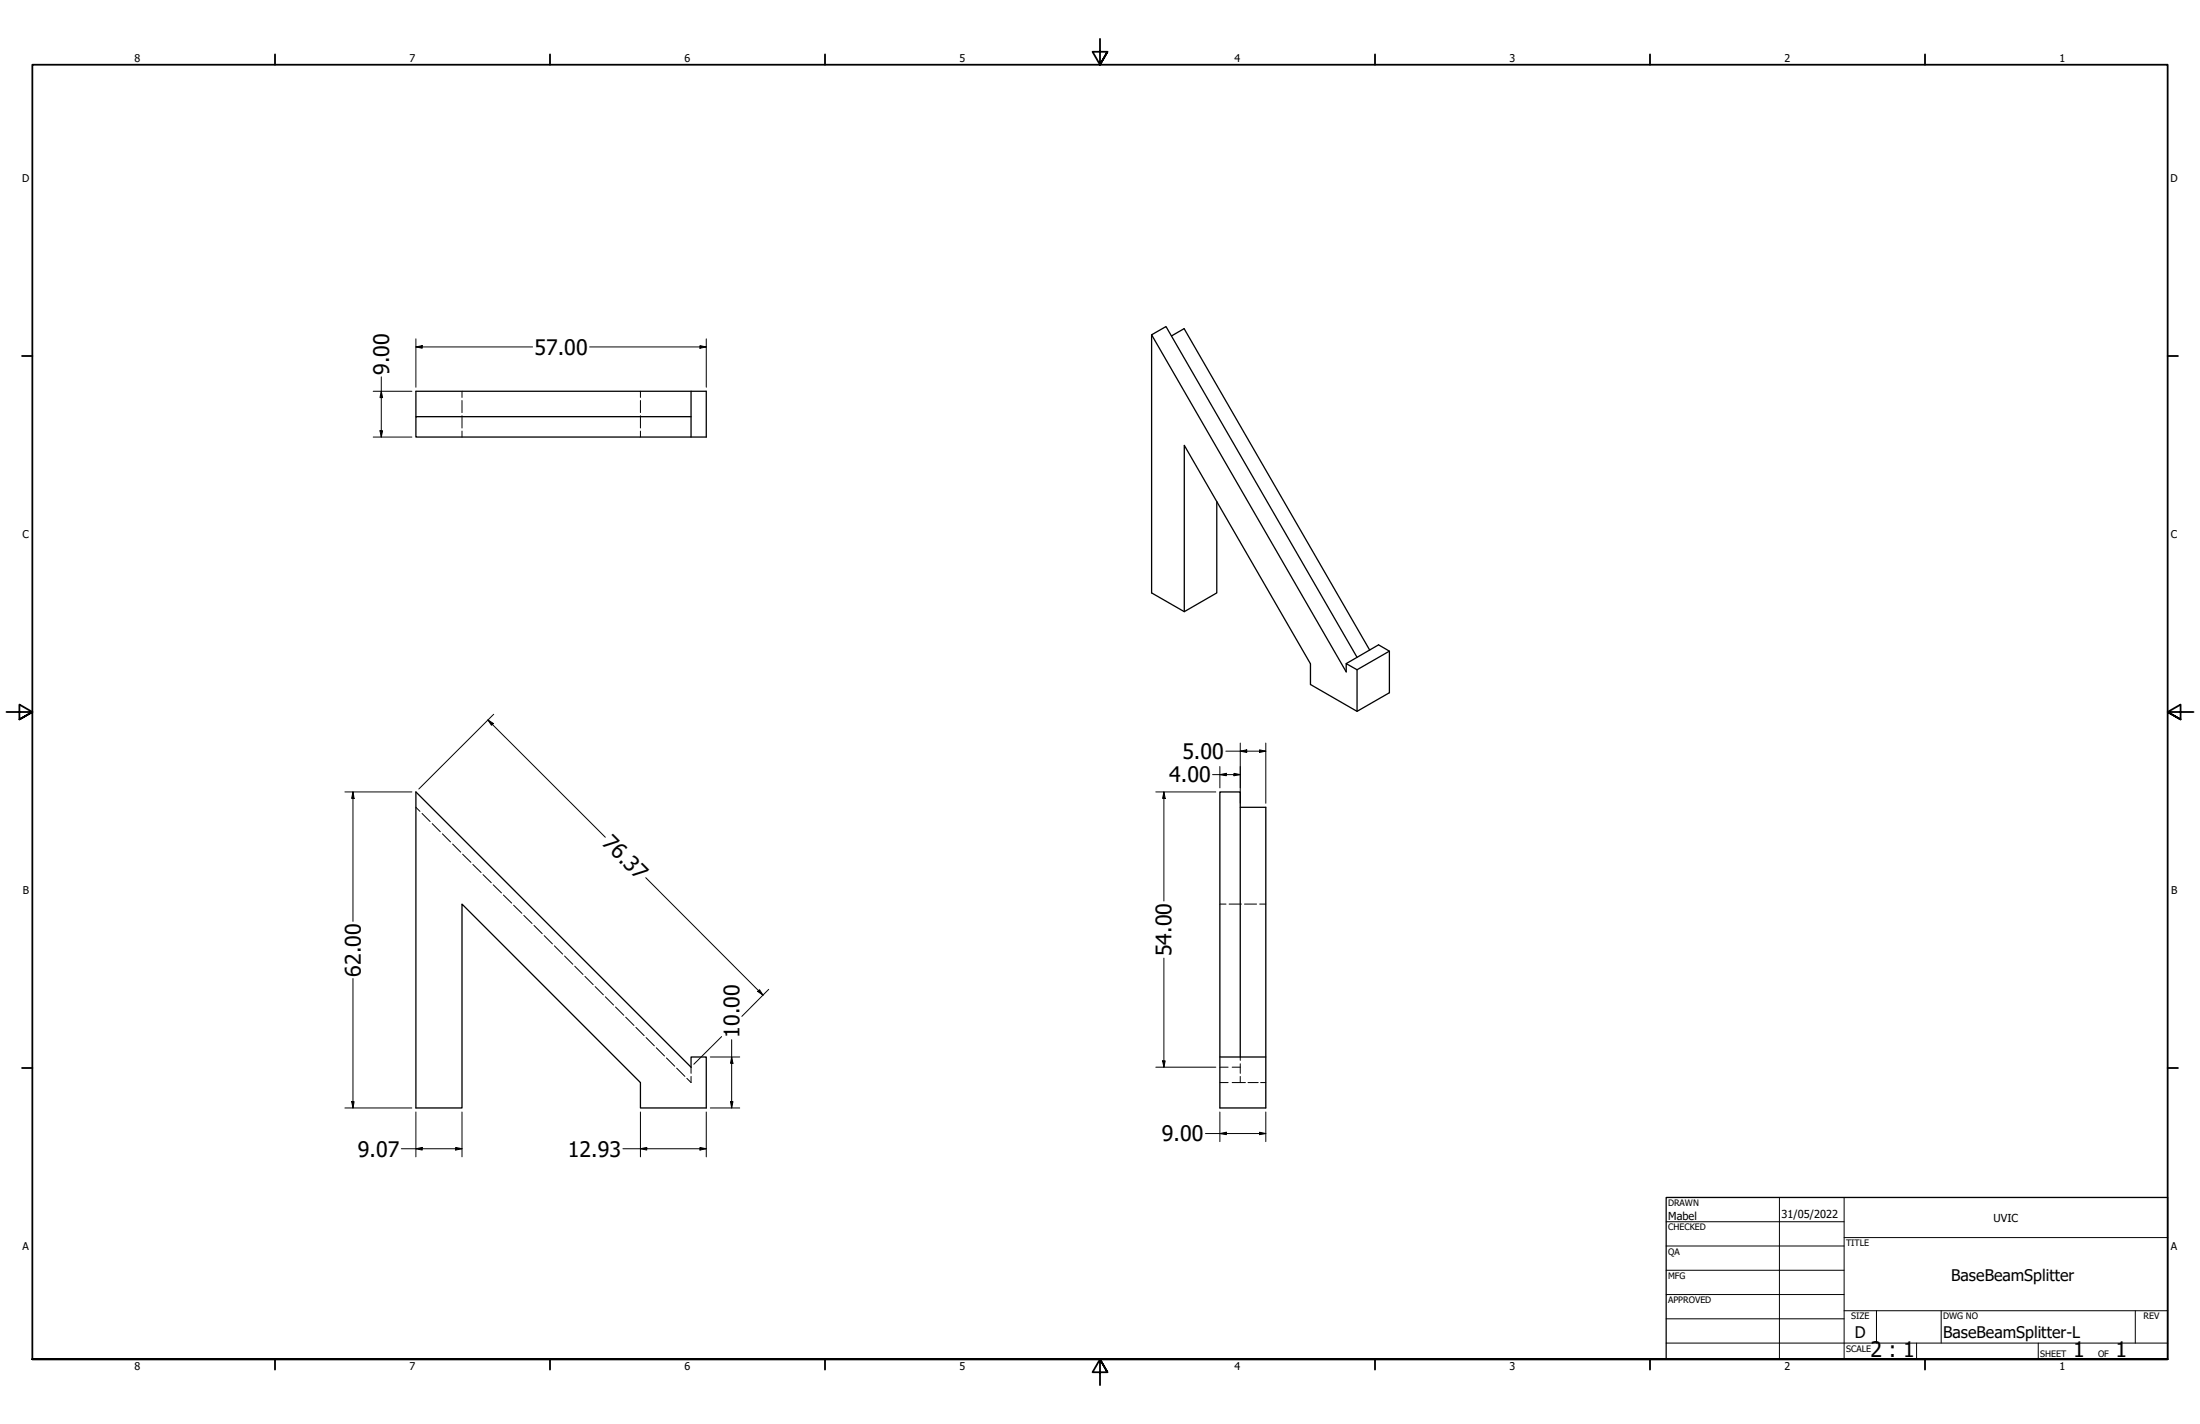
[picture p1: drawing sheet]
<svg xmlns="http://www.w3.org/2000/svg" width="864mm" height="559mm" viewBox="0 0 864 559" stroke-linecap="round" stroke-linejoin="round" font-family="sans-serif">
<!-- layer: Oculto (ANSI) -->
<g fill="none" stroke="#000" stroke-width=".39">
<path d="M181.4 153.5v2.5M181.4 157.2v4.7M251.4 153.5v2.5M251.4 157.2v4.7M181.4 163.1v4.9M181.4 169.2v2.3M251.4 163.1v4.9M251.4 169.2v2.3M163.3 316.8l1.5 1.6M165.7 319.2l3.1 3.2M169.7 323.2l3.1 3.2M173.7 327.2l3.1 3.2"/>
<path d="M177.7 331.2l3.1 3.2M181.6 335.2l3.2 3.2M185.6 339.2l3.2 3.2M189.6 343.2l3.2 3.2M193.6 347.2l3.2 3.2M197.6 351.2l3.3 3.2M201.6 355.2l3.3 3.2M205.6 359.2l3.3 3.2M478.9 354.8h2.4M482.5 354.8h4.8M488.5 354.8h4.8M494.5 354.8h2.4"/>
<path d="M209.6 363.2l3.3 3.2M213.6 367.2l3.3 3.2M217.6 371.2l3.3 3.2M221.6 375.2l3.3 3.2M225.6 379.2l3.3 3.2M229.6 383.2l3.3 3.2M233.6 387.2l3.3 3.2M237.6 391.2l3.3 3.2M241.6 395.2l3.3 3.2M245.6 399.2l3.3 3.2M249.6 403.2l3.3 3.2M253.6 407.2l3.3 3.2"/>
<path d="M257.6 411.2l3.3 3.2M261.6 415.2l3.3 3.2M265.6 419.2l3.3 3.2M271.3 418.8v2.4M478.9 418.8h3.2M483.7 418.8h3.2M486.9 417.4v3.8M486.9 414.8v1.3M271.3 422.4v2.4l-1.7-1.6M478.9 424.8h3.2M483.7 424.8h5.2M486.9 422.4v2.4"/>
<path d="M489.9 424.8h4M494.9 424.8h2"/>
</g>
<!-- layer: Visible (ANSI) -->
<path d="M452.1 131.4v101.3l12.8 7.3 12.7-7.3v-35.9M459.9 131.8l4.9-2.8 72.9 126.1M271.3 153.5v18M163.3 163.5v-10h113.9v18h-113.9v-8h108M464.9 240v-65.2l49.5 85.7v8.1l18.3 10.5 12.7-7.3v-16.3l-4.3-2.5-12.7 7.4M532.7 257.9l-75-129.8-5.6 3.3 76.3 132.3v-3.3l4.3 2.4v16.3M545.4 255.5l-12.7 7.3M163.3 310.8l108 108v-4h5.9v20h-25.8v-10l-70-70v80h-18.1zM486.9 316.8h10v118h-18v-124h8v104M478.9 414.8h18" fill="none" stroke="#000" stroke-width=".51"/>
<!-- layer: Border (ANSI) -->
<g fill="none" stroke="#000" stroke-width=".7">
<path d="M431.8 15.2v10.2l-2.9-5.1h5.8l-2.9 5.1 2.9-5.1M107.9 21.3v4.1M215.9 21.3v4.1M323.8 21.3v4.1M539.8 21.3v4.1M647.7 21.3v4.1M755.6 21.3v4.1M8.6 139.7h4.1M850.9 139.7h4.1M2.5 279.4h10.2l-5.1-2.9v5.8l5.1-2.9-5.1 2.9M861.1 279.4h-10.2l5.1-2.9v5.8l-5.1-2.9 5.1 2.9M8.6 419.1h4.1"/>
<path d="M850.9 419.1h4.1M12.7 533.4v-508h838.2v508h-838.2h838.2M107.9 533.4v4.1M215.9 533.4v4.1M323.8 533.4v4.1M434.7 538.5l-2.9-5.1 2.9 5.1h-5.8l2.9-5.1v10.2M539.8 533.4v4.1M647.7 533.4v4.1M755.6 533.4v4.1"/>
</g>
<g fill="none" stroke="#000" stroke-width=".39">
<path d="M654 479.4h69.9M698.5 469.9v63.5M723.9 469.9v63.5M654 488.9h69.9M654 498.5h69.9M723.9 485.6h127M654 508h69.9M654 517.5h69.9M723.9 514.3h127M736.6 514.3v12.7M762 514.3v12.7M838.2 514.3v12.7"/>
<path d="M654 527h196.9M752.3 527v6.4M800.1 527v6.4"/>
</g>
<path d="M654 469.9h196.9v63.5h-196.9z" fill="none" stroke="#000" stroke-width=".51"/>
<!-- layer: Cota (ANSI) -->
<g fill="none" stroke="#000" stroke-width=".39">
<path d="M163.3 136.1l2.4-.5v1.1zM163.3 136.1h45.7M163.3 133v19M231.5 136.1h45.7M274.8 135.6l2.4 .5-2.4 .6zM277.2 133v19M146.5 153.5h15.2M149.7 153.5l.5 2.5h-1zM149.7 147.9v23.6M146.5 171.5h15.2M149.2 169h1l-.5 2.5zM191.5 282.5l2.2 1.4-.8 .7z"/>
<path d="M191.5 282.5l46.1 46M193.8 280.3l-29.4 29.3M481.2 294.8h15.7M486.9 294.8l2.5-.5v1zM486.9 291.6v23.6M494.4 294.3l2.5 .5-2.5 .5zM496.9 291.6v23.6M135.4 310.8h26.3M138.6 310.8l.4 2.5h-1zM138.6 310.8v50.8M453.7 310.8h23.6M456.9 310.8l.5 2.5h-1z"/>
<path d="M456.9 310.8v42.8M476 304h10.9M478.9 304l2.5-.5v.9zM478.9 300.8v8.4M484.4 303.5l2.5 .5-2.5 .4zM253.5 344.4l46 46.1M456.9 376v42.8M138.6 384v50.8M298.1 388.4l1.4 2.1-2.1-1.4zM301.8 388.2l-10.6 10.6M278.8 414.8h11.6M283.3 406.8l-10.9 10.8"/>
<path d="M287.2 414.8l.5 2.5h-.9zM287.2 408v26.8M453.7 418.8h23.6M456.4 416.3h1l-.5 2.5zM135.4 434.8h26.3M138 432.3h1l-.4 2.5zM163.3 436.4v17.6M181.4 436.4v17.6M251.4 436.4v17.6M277.2 436.4v17.6M278.8 434.8h11.6M286.8 432.3h.9l-.5 2.5z"/>
<path d="M478.9 436.4v11.6M496.9 436.4v11.6M157.5 450.8h23.9M163.3 450.8l2.4-.5v1zM178.9 450.3l2.5 .5-2.5 .5zM244.5 450.8h32.7M251.4 450.8l2.5-.5v1zM274.8 450.3l2.4 .5-2.4 .5zM473.2 444.8h23.7M478.9 444.8l2.5-.5v1zM494.4 444.3l2.5 .5-2.5 .5z"/>
</g>
<g fill="#000">
<path d="M163.3 136.1l2.4-.5v1.1z" fill-rule="evenodd"/>
<path d="M274.8 135.6l2.4 .5-2.4 .6z" fill-rule="evenodd"/>
<path d="M149.7 153.5l.5 2.5h-1z" fill-rule="evenodd"/>
<path d="M149.2 169h1l-.5 2.5z" fill-rule="evenodd"/>
<path d="M191.5 282.5l2.2 1.4-.8 .7z" fill-rule="evenodd"/>
<path d="M486.9 294.8l2.5-.5v1z" fill-rule="evenodd"/>
<path d="M494.4 294.3l2.5 .5-2.5 .5z" fill-rule="evenodd"/>
<path d="M138.6 310.8l.4 2.5h-1z" fill-rule="evenodd"/>
<path d="M456.9 310.8l.5 2.5h-1z" fill-rule="evenodd"/>
<path d="M478.9 304l2.5-.5v.9z" fill-rule="evenodd"/>
<path d="M484.4 303.5l2.5 .5-2.5 .4z" fill-rule="evenodd"/>
<path d="M298.1 388.4l1.4 2.1-2.1-1.4z" fill-rule="evenodd"/>
<path d="M287.2 414.8l.5 2.5h-.9z" fill-rule="evenodd"/>
<path d="M456.4 416.3h1l-.5 2.5z" fill-rule="evenodd"/>
<path d="M138 432.3h1l-.4 2.5z" fill-rule="evenodd"/>
<path d="M286.8 432.3h.9l-.5 2.5z" fill-rule="evenodd"/>
<path d="M163.3 450.8l2.4-.5v1z" fill-rule="evenodd"/>
<path d="M178.9 450.3l2.5 .5-2.5 .5z" fill-rule="evenodd"/>
<path d="M251.4 450.8l2.5-.5v1z" fill-rule="evenodd"/>
<path d="M274.8 450.3l2.4 .5-2.4 .5z" fill-rule="evenodd"/>
<path d="M478.9 444.8l2.5-.5v1z" fill-rule="evenodd"/>
<path d="M494.4 444.3l2.5 .5-2.5 .5z" fill-rule="evenodd"/>
</g>
<g font-size="8.4">
<text x="209.8" y="139.2">57.00</text>
<text x="152.7" y="147.1" transform="rotate(-90 152.7 147.1)">9.00</text>
<text x="464.1" y="297.8">5.00</text>
<text x="459" y="307">4.00</text>
<text x="236" y="331.3" transform="rotate(45 236 331.3)">76.37</text>
<text x="459.9" y="375.2" transform="rotate(-90 459.9 375.2)">54.00</text>
<text x="141.6" y="383.2" transform="rotate(-90 141.6 383.2)">62.00</text>
<text x="290.3" y="407.2" transform="rotate(-90 290.3 407.2)">10.00</text>
<text x="456.1" y="447.9">9.00</text>
<text x="140.5" y="453.8">9.07</text>
<text x="222.9" y="453.8">12.93</text>
<text x="734.3" y="532.6">2 : 1</text>
<text x="813.8" y="532.6">1</text>
<text x="830.5" y="532.6">1</text>
</g>
<g font-size="6.3">
<text x="765.9" y="502.9">BaseBeamSplitter</text>
<text x="728.1" y="524.9">D</text>
<text x="762.8" y="525">BaseBeamSplitter-L</text>
</g>
<g font-size="4.3">
<text x="654.8" y="478.6">Mabel</text>
<text x="699.3" y="478">31/05/2022</text>
<text x="782.5" y="479.4">UVIC</text>
</g>
<g font-size="4.2">
<text x="52.8" y="24.4">8</text>
<text x="160.8" y="24.4">7</text>
<text x="268.7" y="24.4">6</text>
<text x="376.7" y="24.4">5</text>
<text x="484.6" y="24.4">4</text>
<text x="592.6" y="24.4">3</text>
<text x="700.5" y="24.4">2</text>
<text x="808.5" y="24.4">1</text>
<text x="8.8" y="71.4">D</text>
<text x="852" y="71.4">D</text>
<text x="8.9" y="211.1">C</text>
<text x="852.2" y="211.1">C</text>
<text x="9" y="350.8">B</text>
<text x="852.2" y="350.8">B</text>
<text x="8.9" y="490.5">A</text>
<text x="852.2" y="490.5">A</text>
<text x="52.8" y="537.5">8</text>
<text x="160.8" y="537.5">7</text>
<text x="268.7" y="537.5">6</text>
<text x="376.7" y="537.5">5</text>
<text x="484.6" y="537.5">4</text>
<text x="592.6" y="537.5">3</text>
<text x="700.5" y="537.5">2</text>
<text x="808.5" y="537.5">1</text>
</g>
<g font-size="3.5">
<text x="654.8" y="473.2">DRAWN</text>
<text x="654.8" y="482.8">CHECKED</text>
<text x="724.7" y="488.9">TITLE</text>
<text x="654.8" y="492.3">QA</text>
<text x="654.8" y="501.8">MFG</text>
<text x="654.8" y="511.4">APPROVED</text>
<text x="726.7" y="517.7">SIZE</text>
<text x="762.8" y="517.7">DWG NO</text>
<text x="841.4" y="517.7">REV</text>
<text x="724.7" y="530.4">SCALE</text>
<text x="800.9" y="532.6">SHEET</text>
<text x="823.6" y="532.6">OF</text>
</g>
</svg>
